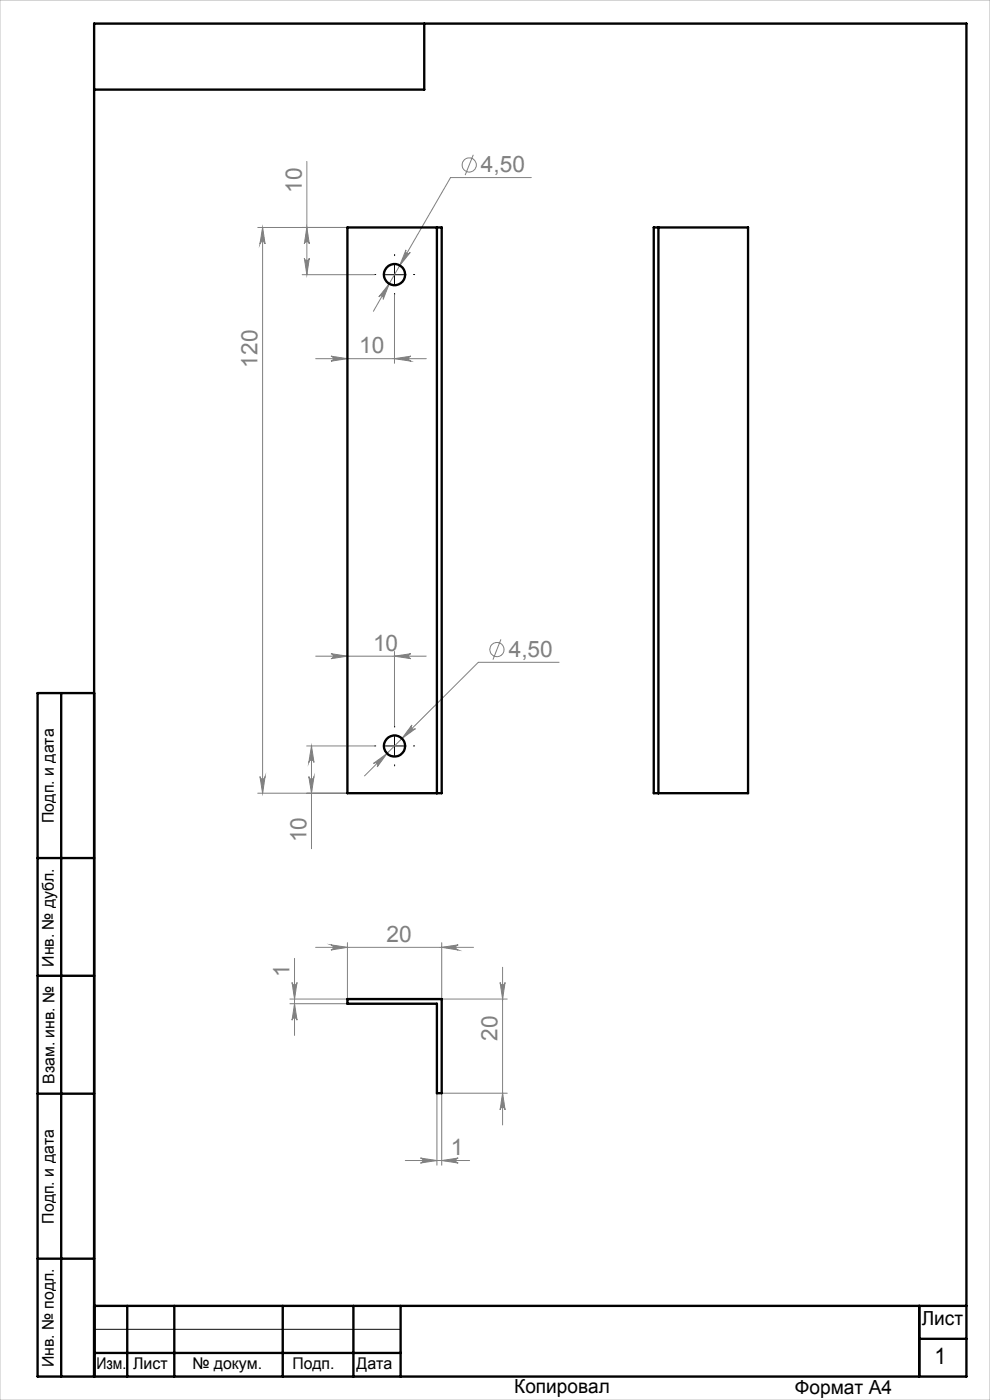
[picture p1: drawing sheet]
<svg xmlns="http://www.w3.org/2000/svg" width="210mm" height="297mm" viewBox="0 0 210 297" stroke-linecap="round" stroke-linejoin="round" font-family="sans-serif">
<g fill="none" stroke="#808080" stroke-width=".21">
<path d="M65.1 34.3v24M100.4 32.8l-1.7 4.3M112.7 37.7h-17.1l-16.4 28.3M55.7 48.3l.5 3.4a.55 .55 0 0 0-.5-.5 .55 .55 0 0 0-.6 .5zM55.7 48.3v120M64.1 58.3h15.3M64.6 54.7a.53 .53 0 0 0 .5 .6 .53 .53 0 0 0 .5-.6l-.5 3.6zM65.1 48.3l.5 3.4a.53 .53 0 0 0-.5-.5 .53 .53 0 0 0-.5 .5zM73.7 48.3h-19M86.1 53a.53 .53 0 0 0 .2 .7 .53 .53 0 0 0 .7-.2l-2.2 2.8zM67 76.1h23.4M70.2 75.6l3.5 .5-3.5 .5a.53 .53 0 0 0 .5-.5 .53 .53 0 0 0-.5-.5z"/>
<path d="M82.6 60.2l-1.3 3.3a.53 .53 0 0 0-.2-.7 .53 .53 0 0 0-.7 .2zM83.7 62.5v14.6M83.7 76.1l3.5-.5a.53 .53 0 0 0-.5 .5 .53 .53 0 0 0 .5 .5zM67 139.2h23.4M70.2 138.7l3.5 .5-3.5 .5a.53 .53 0 0 0 .5-.5 .53 .53 0 0 0-.5-.5zM83.7 138.2v15.8M83.7 139.2l3.5-.5a.53 .53 0 0 0-.5 .5 .53 .53 0 0 0 .5 .5zM106.3 135.6l-1.7 4.3M65.1 158.3h14.3M66.1 158.3l.5 3.4a.55 .55 0 0 0-.5-.5 .55 .55 0 0 0-.6 .5zM66.1 158.3v21.8M87.4 153.8a.54 .54 0 0 0 0 .7 .54 .54 0 0 0 .7 .1l-2.8 2.1z"/>
<path d="M118.6 140.5h-17.1l-24.2 24.1M54.7 168.3h19M55.1 164.7a.55 .55 0 0 0 .6 .6 .55 .55 0 0 0 .5-.6l-.5 3.6zM65.5 164.7a.55 .55 0 0 0 .6 .6 .55 .55 0 0 0 .5-.6l-.5 3.6zM79.2 162l2.9-2.2-2.1 2.9a.54 .54 0 0 0 0-.7 .54 .54 0 0 0-.8 0zM73.7 200v11.9M93.7 200v11.9M61.5 211.9h12.2M61.5 212.9h12.2M61.9 208.4a.53 .53 0 0 0 .6 .6 .53 .53 0 0 0 .5-.6l-.5 3.5zM62.5 212.9l.5 3.5a.53 .53 0 0 0-.5-.5 .53 .53 0 0 0-.6 .5zM62.5 203.3v16.4"/>
<path d="M67 201h33.4M70.2 200.4l3.5 .6-3.5 .5a.55 .55 0 0 0 .5-.5 .55 .55 0 0 0-.5-.6zM93.7 201l3.5-.6a.55 .55 0 0 0-.5 .6 .55 .55 0 0 0 .5 .5zM93.7 211.9h13.9M106.1 208.4a.53 .53 0 0 0 .5 .6 .53 .53 0 0 0 .5-.6l-.5 3.5zM106.6 205.2v33.5M92.7 231.9v15.3M93.7 231.9v15.3M93.7 231.9h13.9M106.6 231.9l.5 3.5a.53 .53 0 0 0-.5-.5 .53 .53 0 0 0-.5 .5zM86 246.2h13.6M89.2 245.7l3.5 .5-3.5 .5a.53 .53 0 0 0 .5-.5 .53 .53 0 0 0-.5-.5z"/>
<path d="M93.7 246.2l3.5-.5a.53 .53 0 0 0-.5 .5 .53 .53 0 0 0 .5 .5z"/>
<circle cx="99.5" cy="35" r="1.51"/>
<circle cx="105.4" cy="137.8" r="1.51"/>
</g>
<path d="M79.7 58.2h-.2M83.7 54.2v-.2M87.7 58.2h.3M83.7 62.2v.3M79.7 158.2h-.2M83.7 154.2v-.2M87.7 158.2h.3M83.7 162.2v.3" fill="none" stroke="#000" stroke-width=".21" stroke-dasharray="15.2 1.3 1.3 1.3"/>
<path d="M81.7 58.3h4M83.7 56.3v4M81.7 158.3h4M83.7 156.2v4.1M20 282h65" fill="none" stroke="#000" stroke-width=".21"/>
<g fill="none" stroke="#000" stroke-width=".5">
<path d="M90 5v14h-70M13 147v145M20 147h-12v145h197v-287h-185v287M8 182h12M8 207h12M8 232h12M8 267h12M20 277h185M27 277v15M37 277v15M60 277v15M75 277v15"/>
<path d="M85 277v15M195 277v15M20 287h65M195 284h10"/>
</g>
<path d="M0 0h210v297h-210z" fill="none" stroke="#c0c0c0" stroke-width=".21"/>
<g fill="#808080">
<path d="M83.7 76.1l3.5-.5a.53 .53 0 0 0-.5 .5 .53 .53 0 0 0 .5 .5zM70.2 75.6l3.5 .5-3.5 .5a.53 .53 0 0 0 .5-.5 .53 .53 0 0 0-.5-.5zM83.7 139.2l3.5-.5a.53 .53 0 0 0-.5 .5 .53 .53 0 0 0 .5 .5zM70.2 138.7l3.5 .5-3.5 .5a.53 .53 0 0 0 .5-.5 .53 .53 0 0 0-.5-.5z"/>
<path d="M82.6 60.2l-2.2 2.8a.53 .53 0 0 1 .7-.2 .53 .53 0 0 1 .2 .7zM86.1 53l-1.3 3.3 2.2-2.8a.53 .53 0 0 1-.7 .2 .53 .53 0 0 1-.2-.7zM79.2 162a.54 .54 0 0 1 .8 0 .54 .54 0 0 1 0 .7l2.1-2.9zM87.4 153.8l-2.1 2.9 2.8-2.1a.54 .54 0 0 1-.7 0 .54 .54 0 0 1 0-.8zM89.2 245.7l3.5 .5-3.5 .5a.53 .53 0 0 0 .5-.5 .53 .53 0 0 0-.5-.5zM93.7 246.2l3.5-.5a.53 .53 0 0 0-.5 .5 .53 .53 0 0 0 .5 .5z"/>
<path d="M93.7 201l3.5-.6a.55 .55 0 0 0-.5 .6 .55 .55 0 0 0 .5 .5zM70.2 200.4l3.5 .6-3.5 .5a.55 .55 0 0 0 .5-.5 .55 .55 0 0 0-.5-.6z"/>
<path d="M64.6 54.7a.53 .53 0 0 0 .5 .6 .53 .53 0 0 0 .5-.6l-.5 3.6zM65.1 48.3l.5 3.4a.53 .53 0 0 0-.5-.5 .53 .53 0 0 0-.5 .5zM106.6 231.9l.5 3.5a.53 .53 0 0 0-.5-.5 .53 .53 0 0 0-.5 .5zM106.1 208.4a.53 .53 0 0 0 .5 .6 .53 .53 0 0 0 .5-.6l-.5 3.5z"/>
<path d="M55.7 48.3l.5 3.4a.55 .55 0 0 0-.5-.5 .55 .55 0 0 0-.6 .5zM55.1 164.7a.55 .55 0 0 0 .6 .6 .55 .55 0 0 0 .5-.6l-.5 3.6zM66.1 158.3l.5 3.4a.55 .55 0 0 0-.5-.5 .55 .55 0 0 0-.6 .5zM65.5 164.7a.55 .55 0 0 0 .6 .6 .55 .55 0 0 0 .5-.6l-.5 3.6zM61.9 208.4a.53 .53 0 0 0 .6 .6 .53 .53 0 0 0 .5-.6l-.5 3.5zM62.5 212.9l.5 3.5a.53 .53 0 0 0-.5-.5 .53 .53 0 0 0-.6 .5z"/>
</g>
<g fill="none" stroke="#000" stroke-width=".5">
<path d="M73.7 48.3h20v120h-20zM92.7 48.3v120M138.7 48.3h20v120h-20zM139.7 48.3v120M73.7 211.9h20v20h-1v-19h-19z"/>
<circle cx="83.7" cy="58.3" r="2.25"/>
<circle cx="83.7" cy="158.3" r="2.25"/>
</g>
<g font-size="4.8" fill="#808080">
<text x="64" y="40.9" transform="rotate(-90 64 40.9)">10</text>
<text x="102" y="36.6">4,50</text>
<text x="54.6" y="78" transform="rotate(-90 54.6 78)">120</text>
<text x="76.2" y="75">10</text>
<text x="79.1" y="138.1">10</text>
<text x="107.9" y="139.4">4,50</text>
<text x="65" y="178.7" transform="rotate(-90 65 178.7)">10</text>
<text x="82" y="199.9">20</text>
<text x="61.4" y="207.3" transform="rotate(-90 61.4 207.3)">1</text>
<text x="105.6" y="220.8" transform="rotate(-90 105.6 220.8)">20</text>
<text x="95.6" y="245.1">1</text>
</g>
<text font-size="4.8" x="198.2" y="289.5">1</text>
<g font-size="4.1">
<text x="195.5" y="281.2">Лист</text>
<text x="109.1" y="295.6">Копировал</text>
<text x="168.6" y="295.7">Формат А4</text>
</g>
<g font-size="3.4">
<text x="11.4" y="174.6" transform="rotate(-90 11.4 174.6)">Подп. и дата</text>
<text x="11.4" y="205.1" transform="rotate(-90 11.4 205.1)">Инв. № дубл.</text>
<text x="11.6" y="229.9" transform="rotate(-90 11.6 229.9)">Взам. инв. №</text>
<text x="11.4" y="259.6" transform="rotate(-90 11.4 259.6)">Подп. и дата</text>
<text x="11.4" y="290" transform="rotate(-90 11.4 290)">Инв. № подл.</text>
<text x="20.4" y="290.4">Изм.</text>
<text x="28.2" y="290.4">Лист</text>
<text x="40.8" y="290.4">№ докум.</text>
<text x="62" y="290.4">Подп.</text>
<text x="75.6" y="290.4">Дата</text>
</g>
</svg>
